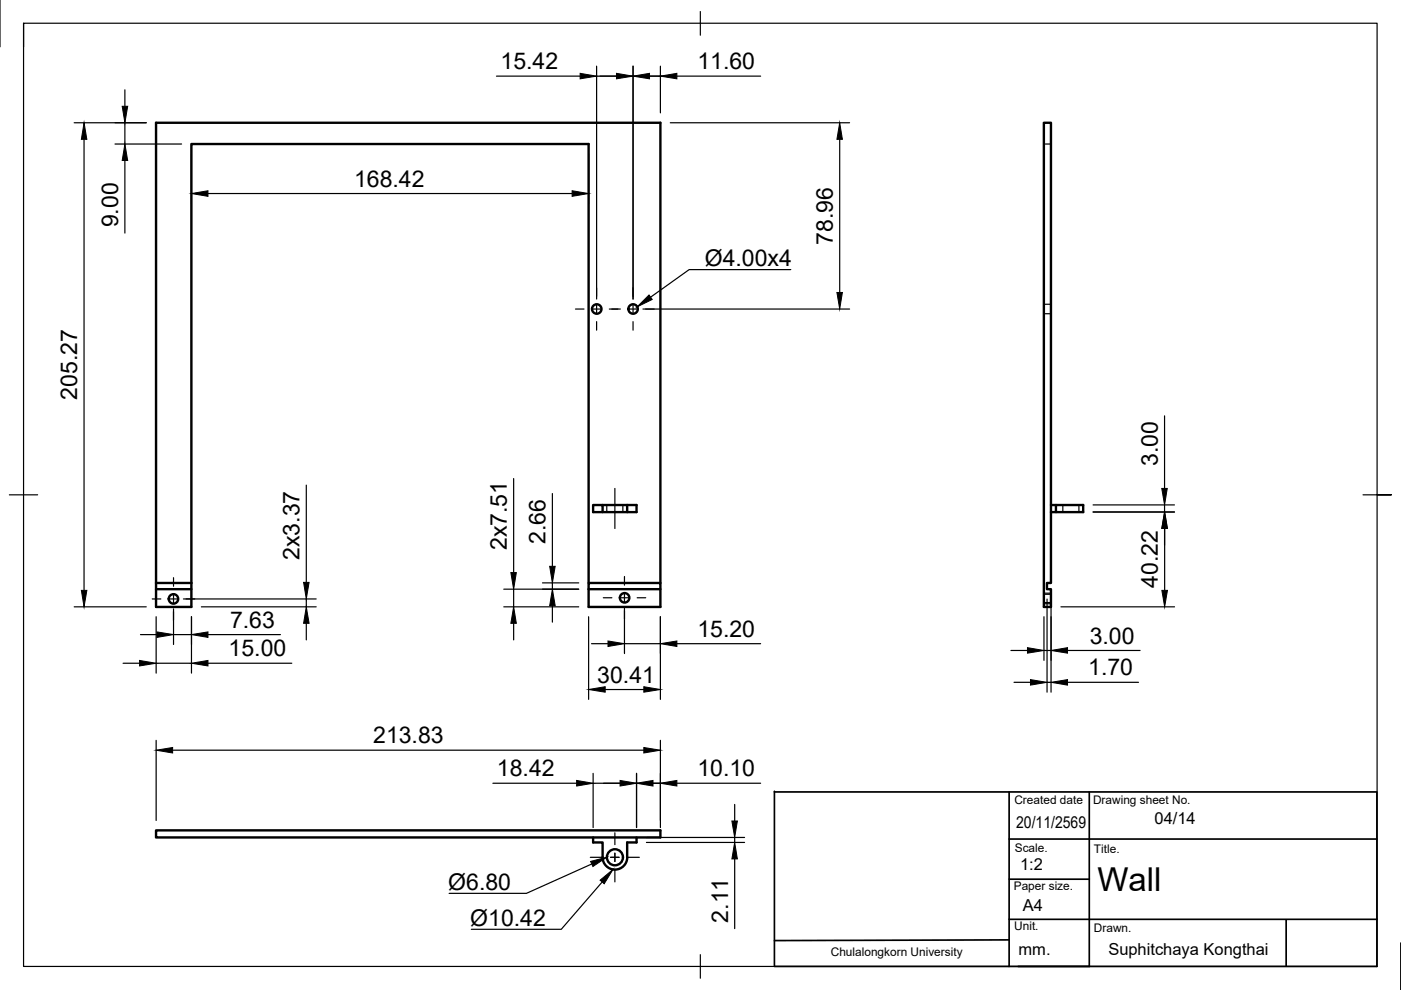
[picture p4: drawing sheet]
<svg xmlns="http://www.w3.org/2000/svg" width="297mm" height="210mm" viewBox="0 0 297 210" stroke-linecap="round" stroke-linejoin="round" font-family="sans-serif">
<!-- layer: Visible -->
<g fill="none" stroke="#000" stroke-width=".51">
<path d="M221.3 26h1.5v97.6h-.8v1.3h.8v3.8h-1.5zM127.8 107.1h5.2v1.5M133 107.1h2v1.5h-9.2v-1.5h2v1.5M222.8 108.6h6.9v-1.5h-5.8v1.5M222.8 107.1h1.1M33.1 123.6v1.3h7.5v-1.3M33.1 124.9v3.8h7.5v-3.8M33.1 123.6h7.5M33.1 123.6v-97.6h106.9v97.6M40.6 123.6v-93.1h84.2v93.1M124.8 123.6h15.2v5.1h-15.2zM124.8 124.9h15.2"/>
<path d="M33.1 176.1h106.9v1.5h-106.9zM125.8 177.6v1h2v3.2a2.61 2.61 0 0 0 2.6 2.6 2.61 2.61 0 0 0 2.6-2.6v-3.2h2v-1"/>
<circle cx="126.5" cy="65.5" r="1.01"/>
<circle cx="134.2" cy="65.5" r="1.01"/>
<circle cx="36.8" cy="127" r="1.01"/>
<circle cx="132.4" cy="126.7" r="1.01"/>
<circle cx="130.4" cy="181.8" r="1.7"/>
</g>
<!-- layer: Hidden -->
<path d="M221.3 30.5h1.5M221.3 66.5h1.5M221.3 64.5h1.5M128.7 107.1v1.5M132.1 107.1v1.5M225.3 107.1v1.5M228.7 107.1v1.5M221.3 128h1.5M221.3 126h1.5M221.3 127.8h1.5M221.3 125.8h1.5" fill="none" stroke="#000" stroke-width=".25"/>
<!-- layer: BORDER -->
<path d="M0 -.1v10M5 4.9v200h287v-200h-287v5M148.5 2.4v5.1M2 104.9h6M289 104.9h6h-3M297 199.9v10M148.5 202.4v5" fill="none" stroke="#000" stroke-width=".25"/>
<!-- layer: TITLEBLOCK -->
<path d="M164.2 167.9h127.7v37h-127.7M164.2 167.8v37M214 177.9h77.9M214 167.9v37M230.9 167.9v37M214 194.9h77.9M214 199.3l-49.8 .1M214 186.4h16.9M272.7 195v9.8" fill="none" stroke="#000" stroke-width=".36"/>
<!-- layer: Smart Centers -->
<g fill="none" stroke="#000" stroke-width=".25">
<path d="M122 65.5h1.8M125.6 65.5h1.8M126.5 61v1.8M126.5 64.6v1.8M126.5 68.2v1.8M129.2 65.5h2.3M133.3 65.5h1.8M134.2 61v1.8M134.2 64.6v1.8M134.2 68.2v1.8M136.9 65.5h1.8M130.4 103.6v8.4"/>
<path d="M32.3 127h1.8M35.9 127h1.8M36.8 122.5v1.8M36.8 126.1v1.8M36.8 129.7v1.8M39.5 127h1.8M127.9 126.7h1.8M131.5 126.7h1.8M132.4 122.2v1.9M132.4 125.8v1.8M132.4 129.4v1.8M135.1 126.7h1.8"/>
<path d="M130.4 176.6v2.5M125.2 181.8h2.5M129.5 181.8h1.8M130.4 180.9v1.8M130.4 184.4v2.6M133 181.8h2.6"/>
</g>
<!-- layer: FD_Dimensions -->
<g fill="none" stroke="#000" stroke-width=".25">
<path d="M26.5 19v3.5M105.3 16.1h17.7M126.5 16.1h14.7M126.5 14v49.4M134.2 14v49.4M140 14v9.9M143.5 16.1h17.8M15.7 26h15.3M17.8 29.5v95.7M24.4 30.5h14.1M26.5 26v4.5M26.5 34v15.4"/>
<path d="M40.6 32.6v10.5M124.8 32.6v10.5M142.1 26h38M178 29.5v32.5M44.1 41h77.2M136.3 65.5h43.8M246.9 88.2v15.4M64.9 102.9v20.6M108.9 101.5v19.9M117.1 104.6v15.5M231.8 108.6h17.2M231.8 107.1h17.2"/>
<path d="M246.9 107.1v1.5M246.9 112v3.6M246.9 112v13.2M15.7 128.7h15.3M29.8 134.5h3.5M33.1 130.8v11.9M36.8 129.1v7.5M36.8 134.5h3.8M38.9 127h28.1M40.6 130.8v11.9M42.7 128.7h24.3M44.1 134.5h15.4"/>
<path d="M64.9 127v1.7M64.9 132.2v3.5M106.8 128.7h15.9M106.8 124.9h15.9M108.9 124.9v3.8M108.9 132.2v3.5M115 123.6h7.7M117.1 123.6v1.3M117.1 128.4v3.5M124.8 130.8v17.5M125.4 136.5h3.5M132.4 128.8v9.8"/>
<path d="M132.4 136.5h7.6M140 130.8v17.5M143.5 136.5h17.8M214.3 137.9h3.5M221.3 130.8v9.2M221.3 137.9h1.5M222 127v19.8M222.8 127v19.8M224.9 128.7h24.1M226.3 137.9h15.4M26.1 140.6h3.5M33.1 157v17"/>
<path d="M33.1 140.6h7.5M36.6 159.1h99.9M44.1 140.6h17.8M128.3 146.2h8.2M140 157v18.5M215 144.7h3.5M222 144.7h.8M226.3 144.7h15.1M104.5 166.1h17.8M125.8 166.1h16.2M125.8 164v11.5M135 164v11.5"/>
<path d="M137.1 177.6h20.8M137.1 178.6h20.8M143.5 166.1h17.8M155.8 170.6v3.5M155.8 177.6v1M155.8 182.1v14.8"/>
</g>
<g fill="#000" stroke="#000" stroke-width=".21">
<path d="M123 15.6l3.5 .5-3.5 .6zM130.7 15.6l3.5 .5-3.5 .6zM134.2 16.1l3.5-.5v1.1zM140 16.1l3.5-.5v1.1zM17.8 26l.6 3.5h-1.1zM25.9 22.5h1.2l-.6 3.5zM26.5 30.5l.6 3.5h-1.2zM178 26l.6 3.5h-1.2zM40.6 41l3.5-.6v1.2zM121.3 40.4l3.5 .6-3.5 .6zM177.4 62h1.2l-.6 3.5zM246.9 108.6l.6 3.4h-1.2z"/>
<path d="M246.3 103.6h1.2l-.6 3.5zM17.3 125.2h1.1l-.6 3.5zM33.3 134l3.5 .5-3.5 .6zM40.6 134.5l3.5-.5v1.1zM64.9 128.7l.6 3.5h-1.1zM64.4 123.5h1.1l-.6 3.5zM108.9 128.7l.6 3.5h-1.2zM108.3 121.4h1.2l-.6 3.5zM117.1 124.9l.6 3.5h-1.2zM116.5 120.1h1.2l-.6 3.5zM128.9 135.9l3.5 .6-3.5 .6zM140 136.5l3.5-.6v1.2z"/>
<path d="M217.8 137.3l3.5 .6-3.5 .6zM222.8 137.9l3.5-.6v1.2zM246.3 125.2h1.2l-.6 3.5zM29.6 140l3.5 .6-3.5 .6zM33.1 159.1l3.5-.6v1.2zM40.6 140.6l3.5-.6v1.2zM124.8 146.2l3.5-.6v1.2zM136.5 145.6l3.5 .6-3.5 .6zM136.5 158.5l3.5 .6-3.5 .6zM218.5 144.1l3.5 .6-3.5 .6zM222.8 144.7l3.5-.6v1.2zM122.3 165.5l3.5 .6-3.5 .6z"/>
<path d="M131.5 165.5l3.5 .6-3.5 .6zM135 166.1l3.5-.6v1.2zM140 166.1l3.5-.6v1.2zM155.2 174.1h1.1l-.5 3.5zM155.8 178.6l.5 3.5h-1.1z"/>
</g>
<!-- layer: Leaders -->
<path d="M135.1 65.1l2.5-2.6 .7 1zM125.2 182.6l3.5-.8-3 1.9zM127.2 186.6l2.8-2.2-1.9 3z" fill="#000" stroke="#000" stroke-width=".21"/>
<path d="M167.7 57.2h-21.6l-8.2 5.8M125.5 183.2l-13.9 6.2h-16.4M127.7 187l-8.7 10h-19.1" fill="none" stroke="#000" stroke-width=".25"/>
<text font-size="7" x="232.7" y="188.9">Wall</text>
<g font-size="4.9">
<text x="106.1" y="14.7">15.42</text>
<text x="147.9" y="14.7">11.60</text>
<text x="75.1" y="39.6">168.42</text>
<text x="25" y="48.2" transform="rotate(-90 25 48.2)">9.00</text>
<text x="176.6" y="51.9" transform="rotate(-90 176.6 51.9)">78.96</text>
<text x="149.4" y="56.5">Ø4.00x4</text>
<text x="16.4" y="84.8" transform="rotate(-90 16.4 84.8)">205.27</text>
<text x="245.4" y="98.9" transform="rotate(-90 245.4 98.9)">3.00</text>
<text x="63.5" y="118.7" transform="rotate(-90 63.5 118.7)">2x3.37</text>
<text x="107.4" y="116.7" transform="rotate(-90 107.4 116.7)">2x7.51</text>
<text x="115.7" y="115.3" transform="rotate(-90 115.7 115.3)">2.66</text>
<text x="245.5" y="124.6" transform="rotate(-90 245.5 124.6)">40.22</text>
<text x="48.8" y="133.1">7.63</text>
<text x="147.9" y="135">15.20</text>
<text x="231" y="136.5">3.00</text>
<text x="48.5" y="139.2">15.00</text>
<text x="230.7" y="143.2">1.70</text>
<text x="126.6" y="144.7">30.41</text>
<text x="79.1" y="157.6">213.83</text>
<text x="105.4" y="164.6">18.42</text>
<text x="147.9" y="164.6">10.10</text>
<text x="95" y="188.7">Ø6.80</text>
<text x="99.7" y="196.3">Ø10.42</text>
<text x="154.4" y="195.6" transform="rotate(-90 154.4 195.6)">2.11</text>
</g>
<g font-size="3.5">
<text x="215.5" y="175.5">20/11/2569</text>
<text x="244.8" y="174.6">04/14</text>
<text x="216.3" y="184.4">1:2</text>
<text x="216.9" y="193.2">A4</text>
<text x="216" y="202.5">mm.</text>
<text x="235" y="202.5">Suphitchaya Kongthai</text>
</g>
<g font-size="2.5">
<text x="215.1" y="170.4">Created date</text>
<text x="231.8" y="170.5">Drawing sheet No.</text>
<text x="215.2" y="180.6">Scale.</text>
<text x="231.9" y="180.9">Title.</text>
<text x="214.9" y="188.7">Paper size.</text>
<text x="215" y="197.3">Unit.</text>
<text x="231.9" y="197.7">Drawn.</text>
<text x="176.1" y="202.8">Chulalongkorn University</text>
</g>
</svg>
